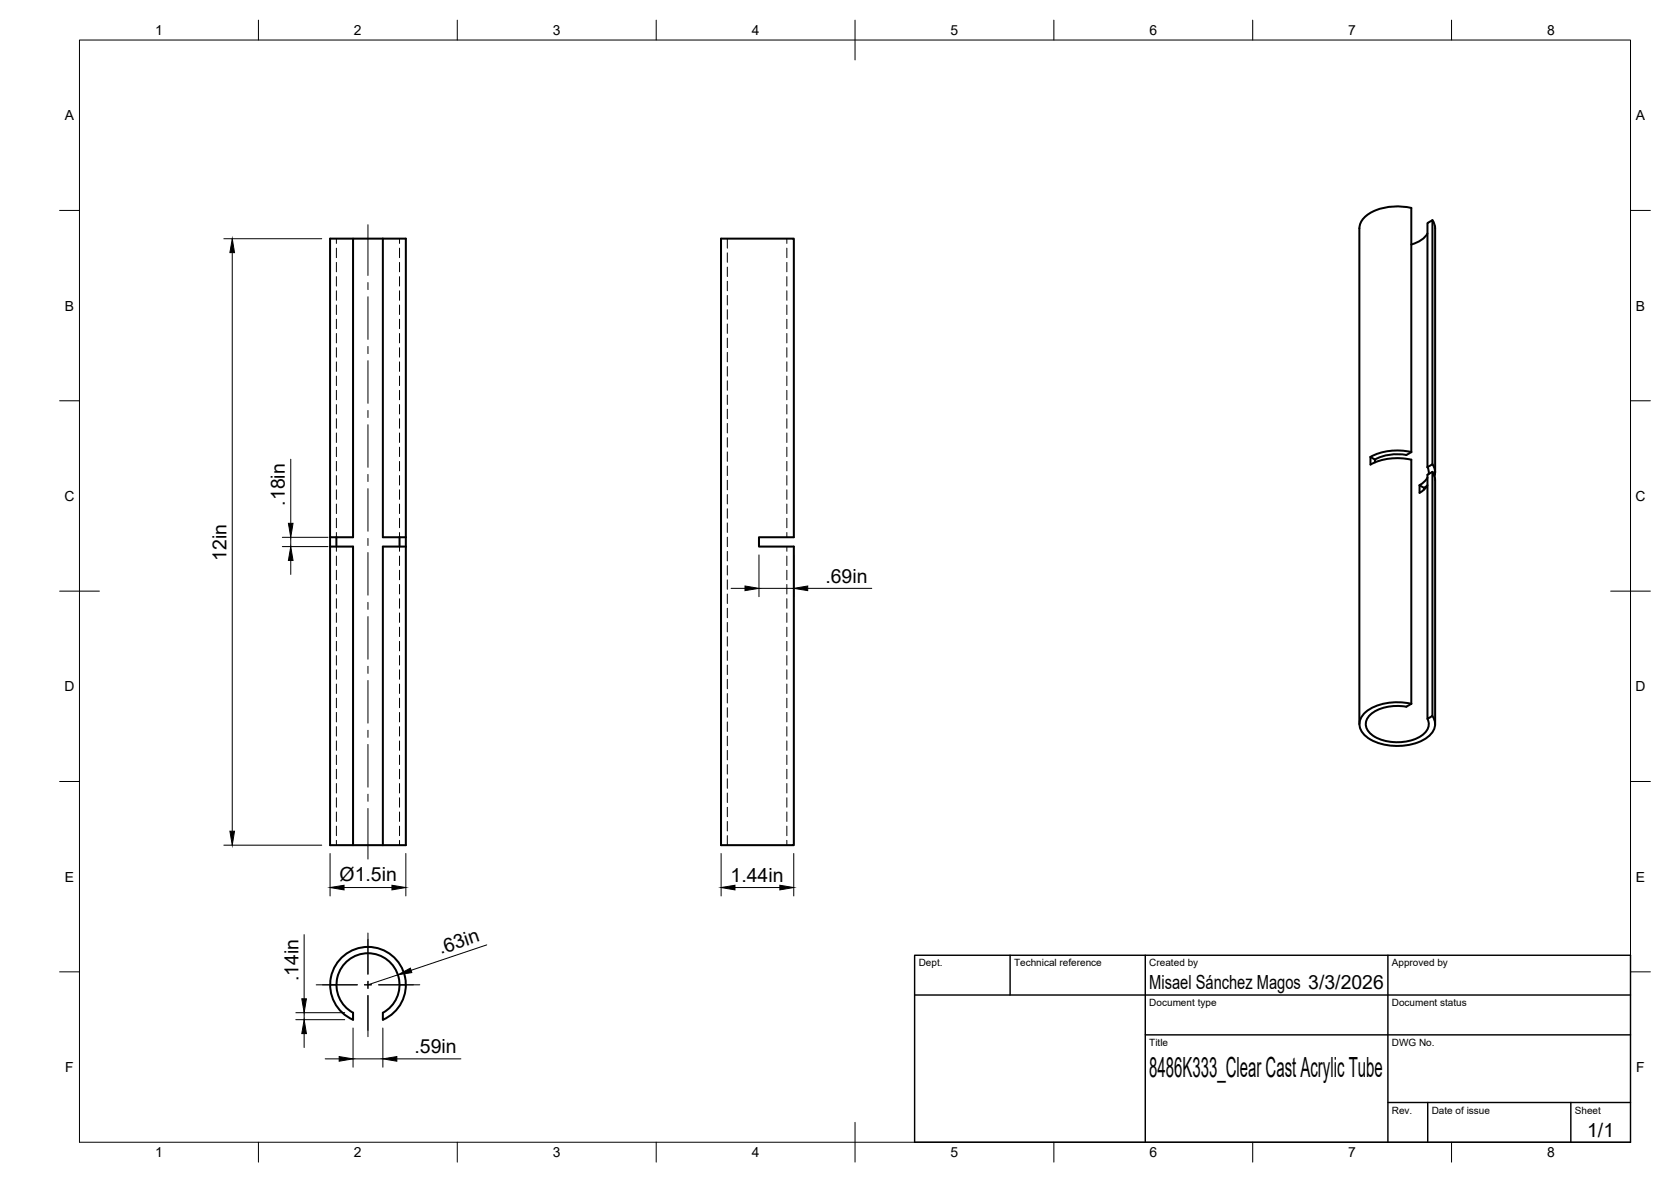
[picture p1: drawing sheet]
<svg xmlns="http://www.w3.org/2000/svg" width="420mm" height="297mm" viewBox="0 0 420 297" stroke-linecap="round" stroke-linejoin="round" font-family="sans-serif">
<!-- layer: Visible -->
<g fill="none" stroke="#000" stroke-width=".51">
<path d="M88.8 60v75h-5.8M96.3 60v75h5.7M96.3 60h-13.3v152.4h5.8v-75h-5.8M96.3 60h5.7v152.4h-5.7M181.3 60h18.3v75h-8.8v2.4h8.8v75h-18.3zM341.8 57.4v124.6M354.9 52.3v61.3l-1.3 .7M354.9 52.3a14.3 14.3 0 0 0-11.4 1.9 4.3 4.3 0 0 0-1.7 3.2M358.9 58.7l-.7 1-1.1 .8-2.2 .9M358.9 56.1l1.3-.8v61.4l-1.3 .7zM360.2 55.3l.5 1.2 .1 .9M360.8 57.4v61.3"/>
<path d="M344.6 114.8v1.9a15 15 0 0 1 10.3-1.2v61.4M344.6 114.8l1.1 .7M345.7 115.5v.7M353.6 114.3a12.5 12.5 0 0 0-7.9 1.2M354.9 113.6a15 15 0 0 0-10.3 1.2M358.9 117.4l.3 .7v1M358.9 119.3l1.3-.7v61.3l-1.3 .7zM360.2 116.7l.6 1.4-.1 1.6M360.2 118.6l.5 1.2 .1 .8v61.4M84.6 135v2.4M100.5 135v2.4M102 137.4h-5.7v75"/>
<path d="M356.9 121.9l1.2 .7M358.1 122.6v.4M358.9 122.1l-.8 .5M358.9 120l-.8 1-1.2 .9M358.9 121.9l-.8 1.1-1.2 .9v-2M353.6 177.6a11.2 11.2 0 0 0-9.1 2 3.1 3.1 0 0 0 .5 5.1 11.8 11.8 0 0 0 12.9-.2 3 3 0 0 0 1-3.9M354.9 176.9l-1.3 .7M354.9 176.9a14.1 14.1 0 0 0-11.5 2 3.8 3.8 0 0 0 .3 6.4 14.1 14.1 0 0 0 15.6-.4 3.6 3.6 0 0 0 .9-5M88.8 212.4h7.5M96.3 254.5v1.8M96.3 254.5a7.9 7.9 0 0 0 2.3-12.1 7.9 7.9 0 0 0-12.2 .1 7.9 7.9 0 0 0 2.4 12v1.8a9.5 9.5 0 0 1-3.8-14.6 9.5 9.5 0 0 1 15.1 0 9.5 9.5 0 0 1-3.8 14.6"/>
</g>
<!-- layer: Hidden -->
<g fill="none" stroke="#000" stroke-width=".25">
<path d="M84.6 60v1.2M100.5 60v1.2M182.9 60v2.4M197.8 60v1.2M84.6 62.4v2.4M84.6 65.9v2.4M84.6 69.5v2.4M84.6 73.1v2.4M84.6 76.7v2.3M100.5 62.4v2.4M100.5 65.9v2.4M100.5 69.5v2.4"/>
<path d="M100.5 73.1v2.4M100.5 76.7v2.3M182.9 63.5v2.4M182.9 67.1v2.4M182.9 70.7v2.4M182.9 74.3v2.4M182.9 77.8v2.4M197.8 62.4v2.4M197.8 65.9v2.4M197.8 69.5v2.4M197.8 73.1v2.4M197.8 76.7v2.3"/>
<path d="M84.6 80.2v2.4M84.6 83.8v2.4M84.6 87.4v2.4M84.6 90.9v2.4M84.6 94.5v2.4M84.6 98.1v2.4M100.5 80.2v2.4M100.5 83.8v2.4M100.5 87.4v2.4M100.5 90.9v2.4M100.5 94.5v2.4M100.5 98.1v2.4"/>
<path d="M182.9 81.4v2.4M182.9 85v2.4M182.9 88.5v2.4M182.9 92.1v2.4M182.9 95.7v2.4M182.9 99.3v2.3M197.8 80.2v2.4M197.8 83.8v2.4M197.8 87.4v2.4M197.8 90.9v2.4M197.8 94.5v2.4M197.8 98.1v2.4"/>
<path d="M84.6 101.7v2.3M84.6 105.2v2.4M84.6 108.8v2.4M84.6 112.4v2.4M84.6 116v2.3M84.6 119.5v2.4M100.5 101.7v2.3M100.5 105.2v2.4M100.5 108.8v2.4M100.5 112.4v2.4M100.5 116v2.3M100.5 119.5v2.4"/>
<path d="M182.9 102.8v2.4M182.9 106.4v2.4M182.9 110v2.4M182.9 113.6v2.3M182.9 117.1v2.4M197.8 101.7v2.3M197.8 105.2v2.4M197.8 108.8v2.4M197.8 112.4v2.4M197.8 116v2.3M197.8 119.5v2.4M84.6 123.1v2.4"/>
<path d="M84.6 126.7v2.4M84.6 130.2v2.4M84.6 133.8v1.2M84.6 137.4v1.1M84.6 139.7v2.4M100.5 123.1v2.4M100.5 126.7v2.4M100.5 130.2v2.4M100.5 133.8v1.2M100.5 137.4v1.1M100.5 139.7v2.4M182.9 120.7v2.4"/>
<path d="M182.9 124.3v2.3M182.9 127.9v2.3M182.9 131.4v2.4M182.9 135v2.4M182.9 138.6v2.4M197.8 123.1v2.4M197.8 126.7v2.4M197.8 130.2v2.4M197.8 133.8v1.2M197.8 137.4v1.1M197.8 139.7v2.4M84.6 143.3v2.4"/>
<path d="M84.6 146.9v2.4M84.6 150.5v2.4M84.6 154v2.4M84.6 157.6v2.4M100.5 143.3v2.4M100.5 146.9v2.4M100.5 150.5v2.4M100.5 154v2.4M100.5 157.6v2.4M182.9 142.1v2.4M182.9 145.7v2.4M182.9 149.3v2.4"/>
<path d="M182.9 152.9v2.3M182.9 156.4v2.4M197.8 143.3v2.4M197.8 146.9v2.4M197.8 150.5v2.4M197.8 154v2.4M197.8 157.6v2.4M84.6 161.2v2.4M84.6 164.7v2.4M84.6 168.3v2.4M84.6 171.9v2.4M84.6 175.5v2.3"/>
<path d="M84.6 179v2.4M100.5 161.2v2.4M100.5 164.7v2.4M100.5 168.3v2.4M100.5 171.9v2.4M100.5 175.5v2.3M100.5 179v2.4M182.9 160v2.4M182.9 163.6v2.4M182.9 167.1v2.4M182.9 170.7v2.4M182.9 174.3v2.4"/>
<path d="M182.9 177.8v2.4M197.8 161.2v2.4M197.8 164.7v2.4M197.8 168.3v2.4M197.8 171.9v2.4M197.8 175.5v2.3M197.8 179v2.4M84.6 182.6v2.4M84.6 186.2v2.4M84.6 189.8v2.3M84.6 193.3v2.4M84.6 196.9v2.4"/>
<path d="M100.5 182.6v2.4M100.5 186.2v2.4M100.5 189.8v2.3M100.5 193.3v2.4M100.5 196.9v2.4M182.9 181.4v2.4M182.9 185v2.4M182.9 188.6v2.4M182.9 192.2v2.3M182.9 195.7v2.4M182.9 199.3v2.4M197.8 182.6v2.4"/>
<path d="M197.8 186.2v2.4M197.8 189.8v2.3M197.8 193.3v2.4M197.8 196.9v2.4M84.6 200.5v2.3M84.6 204.1v2.3M84.6 207.6v2.4M84.6 211.2v1.2M100.5 200.5v2.3M100.5 204.1v2.3M100.5 207.6v2.4M100.5 211.2v1.2"/>
<path d="M182.9 202.9v2.3M182.9 206.4v2.4M182.9 210v2.4M197.8 200.5v2.3M197.8 204.1v2.3M197.8 207.6v2.4M197.8 211.2v1.2M83 247.5h1.6M100.5 247.5h1.5"/>
</g>
<!-- layer: BORDER -->
<g fill="none" stroke="#000" stroke-width=".25">
<path d="M20 10.1h390v276.9h-390zM65 5.1v5M115 5.1v5M165 5.1v5M215 5.1v10M265 5.1v5M315 5.1v5M365 5.1v5M15 52.9h5M410 52.9h5M15 100.7h5M410 100.7h5"/>
<path d="M15 148.6h10M405 148.6h10M15 196.4h5M410 196.4h5M15 244.2h5M410 244.2h5M65 287v5M115 287v5M165 287v5M215 282.1v9.9M265 287v5M315 287v5"/>
<path d="M365 287v5"/>
</g>
<!-- layer: TITLEBLOCK -->
<path d="M230 240.1h180v46.9h-180zM230 250h180M254 240.1v9.9M288 240.1v46.9M349 240.1v46.9M288 260.1h122M349 277.1h61M359 277.1v9.9M395 277.1v9.9" fill="none" stroke="#000" stroke-width=".36"/>
<!-- layer: Smart Centers -->
<g fill="none" stroke="#000" stroke-width=".25">
<path d="M92.5 56.5v12.7M92.5 71v1.8M92.5 74.6v10.7M92.5 87.1v1.8M92.5 90.6v10.8M92.5 103.2v1.7M92.5 106.7v10.7M92.5 119.2v1.8M92.5 122.8v10.7M92.5 135.3v1.8M92.5 138.9v10.7M92.5 151.4v1.7"/>
<path d="M92.5 154.9v10.8M92.5 167.4v1.8M92.5 171v10.7M92.5 183.5v1.8M92.5 187.1v10.7M92.5 199.6v1.8M92.5 203.2v12.7M92.5 234.5v10.3M79.5 247.5h10.4M91.6 247.5h1.8M92.5 246.6v1.8M92.5 250.2v10.3"/>
<path d="M95.2 247.5h10.4"/>
</g>
<!-- layer: FD_Dimensions -->
<g fill="none" stroke="#000" stroke-width=".25">
<path d="M56.3 60h24.6M58.4 63.5v145.4M73.1 115.4v16.1M71 137.4h11.5M71 135h11.5M73.1 135v2.4M190.8 139.5v10.5M199.6 139.5v10.5M73.1 140.9v3.5M183.8 147.9h3.5M190.8 147.9h8.8M203.1 147.9h16.1"/>
<path d="M56.3 212.4h24.6M83 214.5v10.7M102 214.5v10.7M181.3 214.5v10.7M199.6 214.5v10.7M76.5 234.9v16.1M86.5 223h12.1M122.4 237.5l-19 6.3M184.8 223h11.3M74.4 256.3h12.3M74.4 254.5h12.3M76.5 254.5v1.8"/>
<path d="M76.5 259.7v3.6M88.8 258.3v9.9M96.3 258.3v9.9M100.1 245l-7.6 2.5M81.8 266.1h3.5M88.8 266.1h7.5M99.8 266.1h16.1"/>
</g>
<g fill="#000" stroke="#000" stroke-width=".25">
<path d="M58.4 60l.6 3.5h-1.2zM72.5 131.5h1.2l-.6 3.5zM73.1 137.4l.6 3.5h-1.2zM187.3 147.3l3.5 .6-3.5 .5zM199.6 147.9l3.5-.6v1.1zM57.8 208.9h1.2l-.6 3.5zM83 223l3.5-.5v1.1zM98.6 222.5l3.4 .5-3.4 .6zM181.3 223l3.5-.5v1.1zM196.1 222.5l3.5 .5-3.5 .6zM76.5 256.3l.5 3.4h-1.1zM75.9 251h1.1l-.5 3.5z"/>
<path d="M100.1 245l3.1-1.7 .3 1.1zM85.3 265.5l3.5 .6-3.5 .6zM96.3 266.1l3.5-.6v1.2z"/>
</g>
<text font-size="7" x="289" y="270.6">8486K333_Clear Cast Acrylic Tube</text>
<g font-size="4.9">
<text x="71.6" y="127.1" transform="rotate(-90 71.6 127.1)">.18in</text>
<text x="57" y="140.9" transform="rotate(-90 57 140.9)">12in</text>
<text x="207.5" y="146.4">.69in</text>
<text x="85.4" y="221.5">Ø1.5in</text>
<text x="183.7" y="221.6">1.44in</text>
<text x="110.9" y="239.8" transform="rotate(-19 110.9 239.8)">.63in</text>
<text x="75.1" y="246.5" transform="rotate(-90 75.1 246.5)">.14in</text>
<text x="289" y="248.5">Misael Sánchez Magos 3/3/2026</text>
<text x="104.2" y="264.6">.59in</text>
<text x="399.1" y="285.7">1/1</text>
</g>
<g font-size="3.5">
<text x="39" y="8.8">1</text>
<text x="89" y="8.8">2</text>
<text x="139" y="8.8">3</text>
<text x="189" y="8.8">4</text>
<text x="239" y="8.8">5</text>
<text x="289" y="8.8">6</text>
<text x="339" y="8.8">7</text>
<text x="389" y="8.8">8</text>
<text x="16.3" y="30.2">A</text>
<text x="411.3" y="30.2">A</text>
<text x="16.3" y="78">B</text>
<text x="411.3" y="78">B</text>
<text x="16.2" y="125.9">C</text>
<text x="411.2" y="125.9">C</text>
<text x="16.2" y="173.7">D</text>
<text x="411.2" y="173.7">D</text>
<text x="16.3" y="221.6">E</text>
<text x="411.3" y="221.6">E</text>
<text x="16.4" y="269.4">F</text>
<text x="411.4" y="269.4">F</text>
<text x="39" y="290.8">1</text>
<text x="89" y="290.8">2</text>
<text x="139" y="290.8">3</text>
<text x="189" y="290.8">4</text>
<text x="239" y="290.8">5</text>
<text x="289" y="290.8">6</text>
<text x="339" y="290.8">7</text>
<text x="389" y="290.8">8</text>
</g>
<g font-size="2.5">
<text x="231" y="242.9">Dept.</text>
<text x="255" y="242.9">Technical reference</text>
<text x="289" y="242.9">Created by</text>
<text x="350" y="242.9">Approved by</text>
<text x="289" y="252.8">Document type</text>
<text x="350" y="252.8">Document status</text>
<text x="289" y="262.9">Title</text>
<text x="350" y="262.9">DWG No.</text>
<text x="350" y="279.9">Rev.</text>
<text x="360" y="279.9">Date of issue</text>
<text x="396" y="279.9">Sheet</text>
</g>
</svg>
